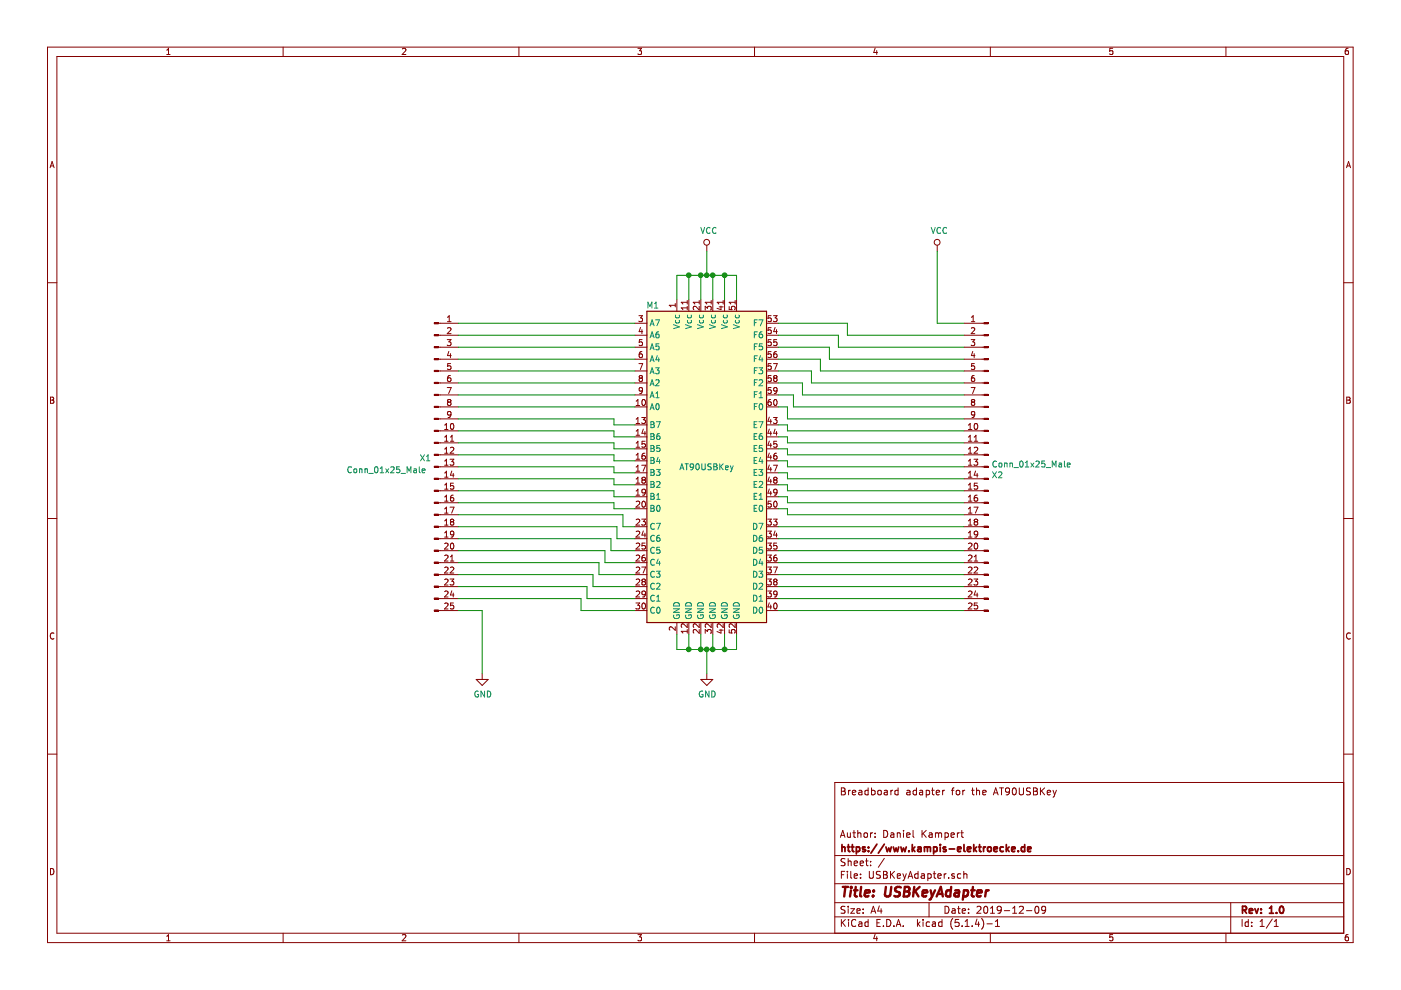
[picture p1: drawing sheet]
EESchema Schematic File Version 4
LIBS:USBKeyAdapter-cache
EELAYER 30 0
EELAYER END
$Descr A4 11693 8268
encoding utf-8
Sheet 1 1
Title "USBKeyAdapter"
Date "2019-12-09"
Rev "1.0"
Comp "https://www.kampis-elektroecke.de"
Comment1 "Author: Daniel Kampert"
Comment2 ""
Comment3 ""
Comment4 "Breadboard adapter for the AT90USBKey"
$EndDescr
$Comp
L power:GND #PWR03
U 1 1
P 5900 5625
F 0 "#PWR03" H 5900 5375 50  0001 C CNN
F 1 "GND" H 5905 5452 50  0000 C CNN
F 2 "" H 5900 5625 50  0001 C CNN
F 3 "" H 5900 5625 50  0001 C CNN
	1    5900 5625
	1    0    0    -1  
$EndComp
$Comp
L power:VCC #PWR02
U 1 1
P 5900 2100
F 0 "#PWR02" H 5900 1950 50  0001 C CNN
F 1 "VCC" H 5917 2273 50  0000 C CNN
F 2 "" H 5900 2100 50  0001 C CNN
F 3 "" H 5900 2100 50  0001 C CNN
	1    5900 2100
	1    0    0    -1  
$EndComp
Wire Wire Line
	5650 2500 5650 2300
Wire Wire Line
	5650 2300 5750 2300
Wire Wire Line
	5750 2300 5750 2500
Wire Wire Line
	5750 2300 5850 2300
Wire Wire Line
	5850 2300 5850 2500
Connection ~ 5750 2300
Wire Wire Line
	5850 2300 5900 2300
Wire Wire Line
	5950 2300 5950 2500
Connection ~ 5850 2300
Wire Wire Line
	5950 2300 6050 2300
Wire Wire Line
	6050 2300 6050 2500
Connection ~ 5950 2300
Wire Wire Line
	6050 2300 6150 2300
Wire Wire Line
	6150 2300 6150 2500
Connection ~ 6050 2300
Wire Wire Line
	5900 2100 5900 2300
Connection ~ 5900 2300
Wire Wire Line
	5900 2300 5950 2300
Wire Wire Line
	5650 5300 5650 5425
Wire Wire Line
	5650 5425 5750 5425
Wire Wire Line
	5750 5425 5750 5300
Wire Wire Line
	5750 5425 5850 5425
Wire Wire Line
	5850 5425 5850 5300
Connection ~ 5750 5425
Wire Wire Line
	5850 5425 5900 5425
Wire Wire Line
	5950 5425 5950 5300
Connection ~ 5850 5425
Wire Wire Line
	5950 5425 6050 5425
Wire Wire Line
	6050 5425 6050 5300
Connection ~ 5950 5425
Wire Wire Line
	6050 5425 6150 5425
Wire Wire Line
	6150 5425 6150 5300
Connection ~ 6050 5425
Wire Wire Line
	5900 5425 5900 5625
Connection ~ 5900 5425
Wire Wire Line
	5900 5425 5950 5425
$Comp
L power:GND #PWR01
U 1 1
P 4025 5625
F 0 "#PWR01" H 4025 5375 50  0001 C CNN
F 1 "GND" H 4030 5452 50  0000 C CNN
F 2 "" H 4025 5625 50  0001 C CNN
F 3 "" H 4025 5625 50  0001 C CNN
	1    4025 5625
	1    0    0    -1  
$EndComp
$Comp
L power:VCC #PWR04
U 1 1
P 7825 2100
F 0 "#PWR04" H 7825 1950 50  0001 C CNN
F 1 "VCC" H 7842 2273 50  0000 C CNN
F 2 "" H 7825 2100 50  0001 C CNN
F 3 "" H 7825 2100 50  0001 C CNN
	1    7825 2100
	1    0    0    -1  
$EndComp
Wire Wire Line
	3825 2700 5300 2700
Wire Wire Line
	3825 2800 5300 2800
Wire Wire Line
	3825 2900 5300 2900
Wire Wire Line
	5300 3000 3825 3000
Wire Wire Line
	3825 3100 5300 3100
Wire Wire Line
	5300 3200 3825 3200
Wire Wire Line
	3825 3300 5300 3300
Wire Wire Line
	5300 3400 3825 3400
Wire Wire Line
	3825 3500 5125 3500
Wire Wire Line
	5125 3500 5125 3550
Wire Wire Line
	5125 3550 5300 3550
Wire Wire Line
	5300 3650 5125 3650
Wire Wire Line
	5125 3650 5125 3600
Wire Wire Line
	5125 3600 3825 3600
Wire Wire Line
	3825 3700 5125 3700
Wire Wire Line
	5125 3700 5125 3750
Wire Wire Line
	5125 3750 5300 3750
Wire Wire Line
	5300 3850 5125 3850
Wire Wire Line
	5125 3850 5125 3800
Wire Wire Line
	5125 3800 3825 3800
Wire Wire Line
	3825 3900 5125 3900
Wire Wire Line
	5125 3900 5125 3950
Wire Wire Line
	5125 3950 5300 3950
Wire Wire Line
	3825 4000 5125 4000
Wire Wire Line
	5125 4000 5125 4050
Wire Wire Line
	5125 4050 5300 4050
Wire Wire Line
	5300 4150 5125 4150
Wire Wire Line
	5125 4150 5125 4100
Wire Wire Line
	5125 4100 3825 4100
Wire Wire Line
	3825 4200 5125 4200
Wire Wire Line
	5125 4200 5125 4250
Wire Wire Line
	5125 4250 5300 4250
Wire Wire Line
	3825 4300 5200 4300
Wire Wire Line
	5200 4300 5200 4400
Wire Wire Line
	5200 4400 5300 4400
Wire Wire Line
	5300 4500 5150 4500
Wire Wire Line
	5150 4500 5150 4400
Wire Wire Line
	5150 4400 3825 4400
Wire Wire Line
	5300 4600 5100 4600
Wire Wire Line
	5100 4600 5100 4500
Wire Wire Line
	5100 4500 3825 4500
Wire Wire Line
	3825 4600 5050 4600
Wire Wire Line
	5050 4600 5050 4700
Wire Wire Line
	5050 4700 5300 4700
Wire Wire Line
	5300 4800 5000 4800
Wire Wire Line
	5000 4800 5000 4700
Wire Wire Line
	5000 4700 3825 4700
Wire Wire Line
	3825 4800 4950 4800
Wire Wire Line
	4950 4800 4950 4900
Wire Wire Line
	4950 4900 5300 4900
Wire Wire Line
	4900 5000 4900 4900
Wire Wire Line
	4900 4900 3825 4900
Wire Wire Line
	4850 5000 4850 5100
Wire Wire Line
	4850 5100 5300 5100
Wire Wire Line
	4900 5000 5300 5000
Wire Wire Line
	3825 5100 4025 5100
Wire Wire Line
	4025 5100 4025 5625
Wire Wire Line
	3825 5000 4850 5000
Wire Wire Line
	6575 4250 6575 4300
Wire Wire Line
	6575 4300 8050 4300
Wire Wire Line
	6575 4150 6575 4200
Wire Wire Line
	6575 4200 8050 4200
Wire Wire Line
	6575 4050 6575 4100
Wire Wire Line
	6575 4100 8050 4100
Wire Wire Line
	6575 3950 6575 4000
Wire Wire Line
	6575 4000 8050 4000
Wire Wire Line
	6575 3850 6575 3900
Wire Wire Line
	6575 3900 8050 3900
Wire Wire Line
	8050 3800 6575 3800
Wire Wire Line
	6575 3750 6575 3800
Wire Wire Line
	6575 3650 6575 3700
Wire Wire Line
	6575 3700 8050 3700
Wire Wire Line
	6575 3550 6575 3600
Wire Wire Line
	6575 3600 8050 3600
Wire Wire Line
	6575 3400 6575 3500
Wire Wire Line
	6575 3500 8050 3500
Wire Wire Line
	6625 3300 6625 3400
Wire Wire Line
	6625 3400 8050 3400
Wire Wire Line
	6700 3200 6700 3300
Wire Wire Line
	6700 3300 8050 3300
Wire Wire Line
	6775 3100 6775 3200
Wire Wire Line
	6775 3200 8050 3200
Wire Wire Line
	6850 3000 6850 3100
Wire Wire Line
	6850 3100 8050 3100
Wire Wire Line
	6925 2900 6925 3000
Wire Wire Line
	6925 3000 8050 3000
Wire Wire Line
	7000 2800 7000 2900
Wire Wire Line
	7000 2900 8050 2900
Wire Wire Line
	7075 2700 7075 2800
Wire Wire Line
	7075 2800 8050 2800
$Comp
L Connector:Conn_01x25_Male X2
U 1 1
P 8250 3900
F 0 "X2" H 8222 3832 50  0000 R CNN
F 1 "Conn_01x25_Male" H 8222 3923 50  0000 R CNN
F 2 "Connector_PinHeader_2.54mm:PinHeader_1x25_P2.54mm_Vertical" H 8250 3900 50  0001 C CNN
F 3 "https://www.mouser.de/datasheet/2/181/M20-999-1218971.pdf" H 8250 3900 50  0001 C CNN
F 4 "Harwin" H 8250 3900 50  0001 C CNN "Mfr."
F 5 "M20-9992545" H 8250 3900 50  0001 C CNN "Mfr. No."
F 6 "855-M20-9992545 " H 8250 3900 50  0001 C CNN "Mouser"
	1    8250 3900
	-1   0    0    -1  
$EndComp
Wire Wire Line
	8050 2700 7825 2700
Wire Wire Line
	7825 2700 7825 2100
$Comp
L Connector:Conn_01x25_Male X1
U 1 1
P 3625 3900
F 0 "X1" H 3550 3975 50  0000 C CNN
F 1 "Conn_01x25_Male" H 3225 3875 50  0000 C CNN
F 2 "Connector_PinHeader_2.54mm:PinHeader_1x25_P2.54mm_Vertical" H 3625 3900 50  0001 C CNN
F 3 "https://www.mouser.de/datasheet/2/181/M20-999-1218971.pdf" H 3625 3900 50  0001 C CNN
F 4 "Harwin" H 3625 3900 50  0001 C CNN "Mfr."
F 5 "M20-9992545" H 3625 3900 50  0001 C CNN "Mfr. No."
F 6 "855-M20-9992545 " H 3625 3900 50  0001 C CNN "Mouser"
	1    3625 3900
	1    0    0    -1  
$EndComp
Wire Wire Line
	6500 3400 6575 3400
Wire Wire Line
	6500 3300 6625 3300
Wire Wire Line
	6500 3200 6700 3200
Wire Wire Line
	6500 3100 6775 3100
Wire Wire Line
	6500 3000 6850 3000
Wire Wire Line
	6500 2900 6925 2900
Wire Wire Line
	6500 2800 7000 2800
Wire Wire Line
	6500 2700 7075 2700
Wire Wire Line
	6500 4250 6575 4250
Wire Wire Line
	6500 4150 6575 4150
Wire Wire Line
	6500 4050 6575 4050
Wire Wire Line
	6500 3950 6575 3950
Wire Wire Line
	6500 3850 6575 3850
Wire Wire Line
	6500 3750 6575 3750
Wire Wire Line
	6500 3650 6575 3650
Wire Wire Line
	6500 3550 6575 3550
Wire Wire Line
	6500 5100 8050 5100
Wire Wire Line
	8050 5000 6500 5000
Wire Wire Line
	6500 4900 8050 4900
Wire Wire Line
	8050 4800 6500 4800
Wire Wire Line
	6500 4700 8050 4700
Wire Wire Line
	8050 4600 6500 4600
Wire Wire Line
	6500 4500 8050 4500
Wire Wire Line
	8050 4400 6500 4400
$Comp
L DevBoards:AT90USBKey M1
U 1 1
P 5900 3900
F 0 "M1" H 5450 5250 50  0000 C CNN
F 1 "AT90USBKey" H 5900 3900 50  0000 C CNN
F 2 "Modules:AT90USBKey" H 5550 3900 50  0001 L CNN
F 3 "http://ww1.microchip.com/downloads/en/devicedoc/doc7627.pdf" H 5600 5350 50  0001 C CNN
	1    5900 3900
	1    0    0    -1  
$EndComp
$EndSCHEMATC
